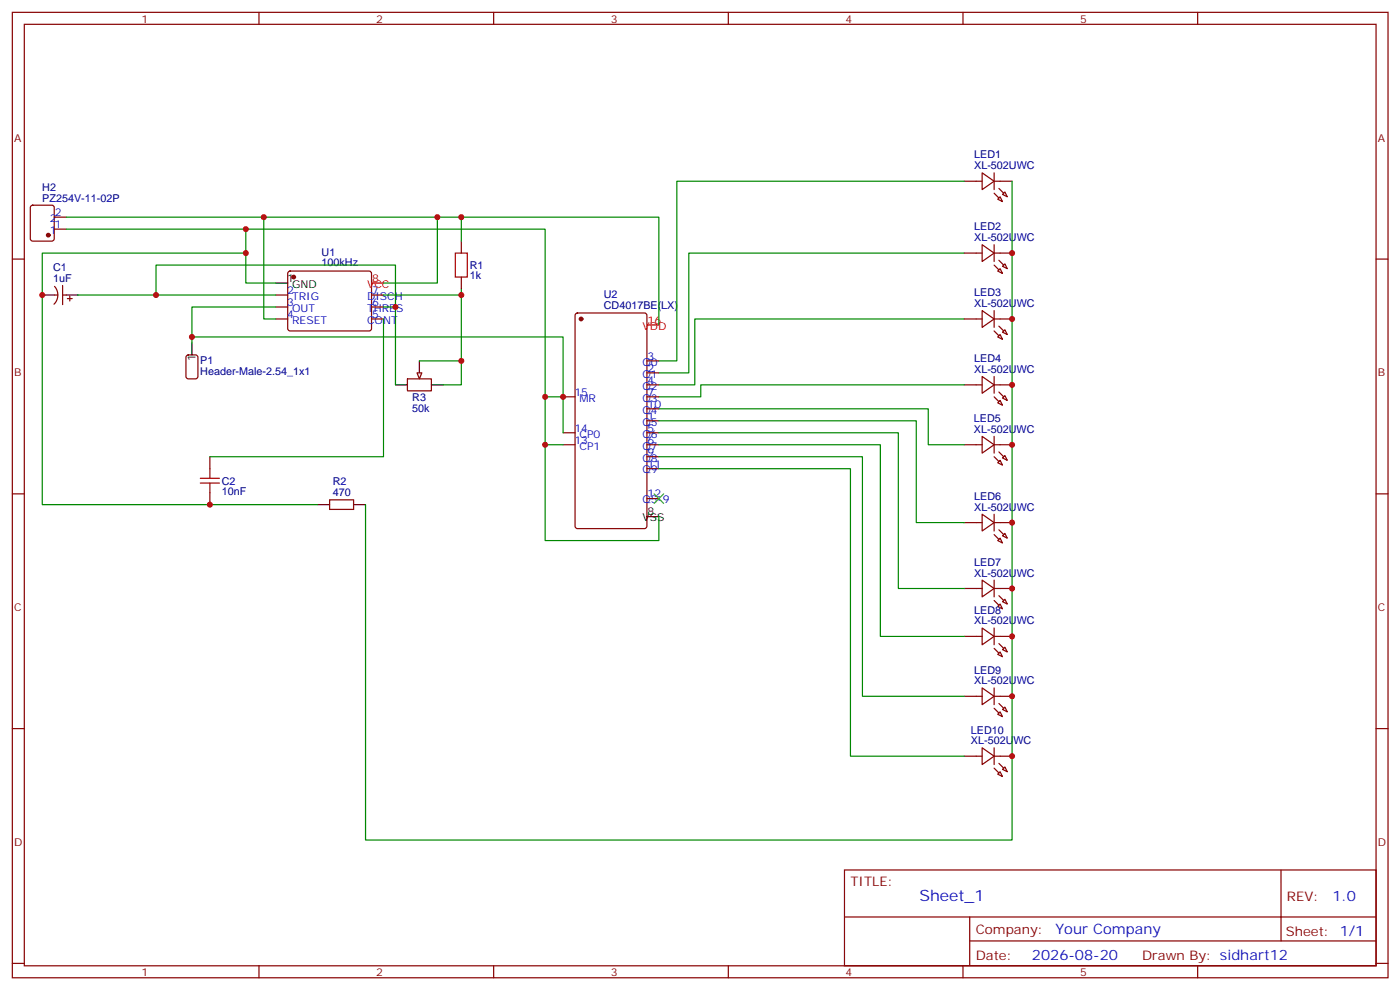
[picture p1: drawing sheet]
<svg xmlns="http://www.w3.org/2000/svg" width="413mm" height="292mm" viewBox="0 0 413 292" stroke-linecap="round" stroke-linejoin="round" font-family="sans-serif">
<g fill="none" stroke="#870000" stroke-width=".35">
<path d="M3.6 3.6h405.4v284.4h-405.4zM7.2 7.2h398.2v277.2h-398.2zM76.3 3.6v3.6M145.5 3.6v3.6M214.6 3.6v3.6M283.7 3.6v3.6M352.9 3.6v3.6M3.6 76.3h3.6M9.2 60.6l.4-.2h5.7l.6 .5 .1 9.4-.5 .7h-5.9l-.6-.4-.1-9.5zM16 67.5h3.5M16 64h3.5M135.9 71v3.5"/>
<path d="M405.4 76.3h3.6M16 86.9h1M16.1 84.4a3.8 3.8 0 0 1-.2 5.2M18.5 86.9h1M18.5 84.1v5.6M19.9 87.9h1.4M20.6 87.2v1.5M81.2 86.9h3.6M81.2 90.4h3.6M81.2 93.9h3.6M85 80l.5-.2h23.3l.5 .2 .2 .5-.1 16.5-.6 .5-23.6-.1-.4-.6v-16.3zM109.5 86.9h3.5"/>
<path d="M109.5 90.4h3.5M109.5 93.9h3.5M135.9 81.6v3.5M169.7 92.4l.4-.2h19.8l.7 .4v62.4l-.5 .6-20 .1-.6-.5-.1-62.3zM120.1 111.6h7v3.5h-7zM165.9 116.9h3.5M190.6 116.9h3.5M190.6 113.3h3.5M190.6 109.8h3.5M190.6 106.3h3.5M61.8 134.5v3.5M165.9 127.5h3.5"/>
<path d="M165.9 131h3.5M190.6 127.5h3.5M190.6 131h3.5M190.6 138h3.5M190.6 134.5h3.5M190.6 123.9h3.5M190.6 120.4h3.5M3.6 145.5h3.6M61.8 145.1v3.5M97.1 147.2h7.1v2.8h-7.1zM190.6 146.9h3.5M405.4 145.5h3.6"/>
<path d="M3.6 214.6h3.6M405.4 214.6h3.6M248.8 256.2h156.6v28.2h-156.6zM377.4 256.2v20.9M248.8 270.1h156.5M285.7 277.1h119.6M285.7 270.1v14.1M3.6 283.7h3.6M76.3 284.4v3.6M145.5 284.4v3.6M214.6 284.4v3.6M283.7 284.4v3.6"/>
<path d="M352.9 284.4v3.6M405.4 283.7h3.6"/>
</g>
<g fill="#870000" stroke="#870000" stroke-width=".35">
<circle cx="86.5" cy="81.6" r=".53"/>
<circle cx="171.2" cy="93.9" r=".53"/>
<circle cx="14.2" cy="69.3" r=".53"/>
</g>
<path d="M12.5 86.9h3.5M19.5 86.9h3.5M81.2 83.4h3.6M116.5 113.3h3.6M123.6 106.3v3.5M127.1 113.3h3.5M93.6 148.6h3.5M104.2 148.6h3.5M190.6 152.2h3.5" fill="none" stroke="#000" stroke-width=".35"/>
<path d="M109.5 83.4h3.5M190.6 95.7h3.5" fill="none" stroke="#f00" stroke-width=".35"/>
<path d="M134.2 74.5h3.5v7.1h-3.5zM61.8 138v2.9M59 142.3h5.7M59 140.9h5.7M61.8 142.3v2.8" fill="none" stroke="#a10000" stroke-width=".35"/>
<path d="M122.9 109.8h1.4l-.7 1.8z" fill="#f0f0f0" stroke="#870000" stroke-width=".35"/>
<g fill="none" stroke="#870000" stroke-width=".35">
<path d="M284.1 53.4h5.3M289.4 50.9l3.5 2.5-3.5 2.4zM292.9 53.4h5.3M292.9 50.9v4.9M294 58.7l.7-.7 .7 1.4zM295.4 57.3l.7-.7 .7 1.4zM284.1 74.5h5.3M289.4 72.1l3.5 2.4-3.5 2.5zM292.9 72.1v4.9M292.9 74.5h5.3M294 79.8l.7-.7 .7 1.4zM296.1 77.7l.7 1.4-1.4-.7z"/>
<path d="M284.1 93.9h5.3M289.4 91.5l3.5 2.4-3.5 2.5zM292.9 91.5v4.9M292.9 93.9h5.3M294 99.2l.7-.7 .7 1.4zM295.4 97.8l.7-.7 .7 1.4zM55 104.7l.5-.2h2.1l.7 .5v5.9l-.4 .6-2.4 .1-.7-.5v-5.9zM284.1 113.3h5.3M289.4 110.9l3.5 2.4-3.5 2.5zM292.9 110.9v4.9M292.9 113.3h5.3M294 118.6l.7-.7 .7 1.4z"/>
<path d="M296.1 116.5l.7 1.4-1.4-.7zM284.1 131h5.3M289.4 128.5l3.5 2.5-3.5 2.5zM292.9 128.5v5M292.9 131h5.3M294 136.3l.7-.7 .7 1.4zM295.4 134.9l.7-.7 .7 1.4zM284.1 153.9h5.3M289.4 151.4l3.5 2.5-3.5 2.5zM292.9 151.4v5M292.9 153.9h5.3M294 159.2l.7-.7 .7 1.4z"/>
<path d="M296.1 157.1l.7 1.4-1.4-.7zM284.1 173.3h5.3M289.4 170.9l3.5 2.4-3.5 2.5zM292.9 170.9v4.9M292.9 173.3h5.3M294 178.6l.7-.7 .7 1.4zM295.4 177.2l.7-.7 .7 1.4zM284.1 187.4h5.3M289.4 185l3.5 2.4-3.5 2.5zM292.9 185v4.9M292.9 187.4h5.3M294 192.7l.7-.7 .7 1.4z"/>
<path d="M295.4 191.3l.7-.7 .7 1.4zM284.1 205.1h5.3M289.4 202.6l3.5 2.5-3.5 2.4zM292.9 202.6v4.9M292.9 205.1h5.3M294 210.4l.7-.7 .7 1.4zM296.1 208.2l.7 1.5-1.4-.7zM284.1 222.7h5.3M289.4 220.2l3.5 2.5-3.5 2.5zM292.9 220.2v5M292.9 222.7h5.3M294 228l.7-.7 .7 1.4z"/>
<path d="M295.4 226.6l.7-.7 .7 1.4z"/>
</g>
<g fill="#870000" stroke="#870000" stroke-width=".35">
<path d="M294.3 55.5l1.4 1.4z"/>
<path d="M292.9 56.9l1.4 1.4z"/>
<path d="M294.3 76.7l1.4 1.4z"/>
<path d="M292.9 78.1l1.4 1.4z"/>
<path d="M294.3 96.1l1.4 1.4z"/>
<path d="M292.9 97.5l1.4 1.4z"/>
<path d="M294.3 115.5l1.4 1.4z"/>
<path d="M292.9 116.9l1.4 1.4z"/>
<path d="M294.3 133.1l1.4 1.4z"/>
<path d="M292.9 134.5l1.4 1.4z"/>
<path d="M294.3 156l1.4 1.4z"/>
<path d="M292.9 157.4l1.4 1.5z"/>
<path d="M294.3 175.4l1.4 1.4z"/>
<path d="M292.9 176.8l1.4 1.5z"/>
<path d="M294.3 207.2l1.4 1.4z"/>
<path d="M292.9 208.6l1.4 1.4z"/>
<path d="M294.3 224.8l1.4 1.4z"/>
<path d="M292.9 226.2l1.4 1.4z"/>
<path d="M294.3 189.5l1.4 1.5z"/>
<path d="M292.9 191l1.4 1.4z"/>
</g>
<path d="M56.6 101v3.5" fill="none" stroke="#000" stroke-width=".35"/>
<g fill="none" stroke="#008700" stroke-width=".35">
<path d="M284.1 53.4h-84.7v52.9h-5.3M298.2 53.4v194h-190.5v-98.8M19.5 64h174.6v31.7M19.5 67.5h141.1v91.7h33.5v-7M72.4 67.5v15.9h8.8M72.4 74.5h-59.9v74.1h81.1M77.7 64v29.9h3.5M128.9 64v19.4h-15.9M135.9 64v7M284.1 74.5h-81.1v35.3h-8.9M23 86.9h58.2M46 86.9v-8.8h70.5v35.2"/>
<path d="M56.6 99.2h109.3v28.3M81.2 90.4h-24.6v10.6M113 93.9v40.6h-51.2M113 86.9h22.9M113 90.4h3.5M135.9 85.1v28.2h-5.3M284.1 93.9h-79.4v19.4h-10.6M123.6 106.3h12.3M160.6 116.9h5.3M284.1 113.3h-77.6v3.6h-12.4M160.6 131h5.3M194.1 120.4h79.4v10.6h10.6"/>
<path d="M194.1 123.9h75.9v30h14.1M194.1 127.5h70.6v45.8h19.4M194.1 131h65.3v56.4h24.7M194.1 134.5h60v70.6h30M194.1 138h56.5v84.7h33.5"/>
</g>
<path d="M192.7 145.5l2.8 2.8M195.5 145.5l-2.8 2.8" fill="none" stroke="#3c3" stroke-width=".35"/>
<g fill="#c00">
<circle cx="298.2" cy="74.5" r=".88"/>
<circle cx="298.2" cy="113.3" r=".88"/>
<circle cx="298.2" cy="131" r=".88"/>
<circle cx="298.2" cy="153.9" r=".88"/>
<circle cx="298.2" cy="173.3" r=".88"/>
<circle cx="298.2" cy="205.1" r=".88"/>
<circle cx="298.2" cy="222.7" r=".88"/>
<circle cx="298.2" cy="187.4" r=".88"/>
<circle cx="298.2" cy="93.9" r=".88"/>
<circle cx="72.4" cy="67.5" r=".88"/>
<circle cx="77.7" cy="64" r=".88"/>
<circle cx="72.4" cy="74.5" r=".88"/>
<circle cx="61.8" cy="148.6" r=".88"/>
<circle cx="46" cy="86.9" r=".88"/>
<circle cx="116.5" cy="90.4" r=".88"/>
<circle cx="135.9" cy="64" r=".88"/>
<circle cx="135.9" cy="106.3" r=".88"/>
<circle cx="135.9" cy="86.9" r=".88"/>
<circle cx="128.9" cy="64" r=".88"/>
<circle cx="160.6" cy="116.9" r=".88"/>
<circle cx="160.6" cy="131" r=".88"/>
<circle cx="12.5" cy="86.9" r=".88"/>
<circle cx="56.6" cy="99.2" r=".88"/>
<circle cx="165.9" cy="116.9" r=".88"/>
</g>
<text font-size="4.6" fill="#00f" x="270.9" y="265.3">Sheet_1</text>
<g font-size="4.2" fill="#00f">
<text x="392.6" y="265.5">1.0</text>
<text x="311" y="275">Your Company</text>
<text x="304.1" y="282.9">2026-08-20</text>
</g>
<g font-size="3.9" fill="#800">
<text x="250.6" y="260.8">TITLE:</text>
<text x="379.2" y="265.5">REV:</text>
<text x="287.5" y="275">Company:</text>
<text x="378.9" y="275.6">Sheet: 1/1</text>
<text x="287.5" y="282.7">Date:</text>
<text x="336.5" y="282.8">Drawn By: sidhart12</text>
</g>
<g font-size="3.2" fill="#800">
<text x="41.7" y="6.6">1</text>
<text x="110.9" y="6.6">2</text>
<text x="180" y="6.6">3</text>
<text x="249.2" y="6.6">4</text>
<text x="318.3" y="6.6">5</text>
<text x="4.2" y="41.7">A</text>
<text x="406" y="41.7">A</text>
<text x="4.2" y="110.9">B</text>
<text x="406" y="110.9">B</text>
<text x="4.2" y="180">C</text>
<text x="406" y="180">C</text>
<text x="4.2" y="249.2">D</text>
<text x="406" y="249.2">D</text>
<text x="41.7" y="287.4">1</text>
<text x="110.9" y="287.4">2</text>
<text x="180" y="287.4">3</text>
<text x="249.2" y="287.4">4</text>
<text x="318.3" y="287.4">5</text>
</g>
<g font-size="3.2" fill="#000080">
<text x="287" y="46.7">LED1</text>
<text x="287" y="49.8">XL-502UWC</text>
<text x="12.5" y="59.4">PZ254V-11-02P</text>
<text x="12.5" y="56.2">H2</text>
<text x="287" y="71">XL-502UWC</text>
<text x="287" y="67.8">LED2</text>
<text x="94.8" y="75.4">U1</text>
<text x="15.6" y="83">1uF</text>
<text x="15.6" y="79.9">C1</text>
<text x="94.8" y="78.4">100kHz</text>
<text x="138.4" y="82.2">1k</text>
<text x="138.4" y="79.2">R1</text>
<text x="177.9" y="87.8">U2</text>
<text x="287" y="87.2">LED3</text>
<text x="177.9" y="91">CD4017BE(LX)</text>
<text x="287" y="90.4">XL-502UWC</text>
<text x="59" y="107.1">P1</text>
<text x="287" y="106.6">LED4</text>
<text x="59" y="110.3">Header-Male-2.54_1x1</text>
<text x="287" y="109.8">XL-502UWC</text>
<text x="121.5" y="118.1">R3</text>
<text x="121.5" y="121.4">50k</text>
<text x="287" y="124.3">LED5</text>
<text x="287" y="127.5">XL-502UWC</text>
<text x="65.4" y="142.7">C2</text>
<text x="98.1" y="142.8">R2</text>
<text x="65.4" y="145.9">10nF</text>
<text x="98.1" y="146.2">470</text>
<text x="287" y="147.2">LED6</text>
<text x="287" y="150.4">XL-502UWC</text>
<text x="287" y="166.6">LED7</text>
<text x="287" y="169.8">XL-502UWC</text>
<text x="287" y="183.9">XL-502UWC</text>
<text x="287" y="180.7">LED8</text>
<text x="287" y="201.5">XL-502UWC</text>
<text x="287" y="198.4">LED9</text>
<text x="286.1" y="219.2">XL-502UWC</text>
<text x="286.1" y="216.2">LED10</text>
</g>
<g font-size="3.2" fill="#00f">
<text x="14.7" y="65.4">2</text>
<text x="16.2" y="63.6">2</text>
<text x="14.7" y="68.9">1</text>
<text x="16.2" y="67.1">1</text>
<text x="84.6" y="86.5">2</text>
<text x="86.1" y="88.3">TRIG</text>
<text x="108.2" y="88.3">DISCH</text>
<text x="109.6" y="86.5">7</text>
<text x="84.6" y="90.1">3</text>
<text x="84.6" y="93.6">4</text>
<text x="86.1" y="91.8">OUT</text>
<text x="86.1" y="95.4">RESET</text>
<text x="108.2" y="95.4">CONT</text>
<text x="108.2" y="91.8">THRES</text>
<text x="109.6" y="93.6">5</text>
<text x="109.6" y="90.1">6</text>
<text x="189.3" y="107.7">Q0</text>
<text x="190.8" y="105.9">3</text>
<text x="189.3" y="111.2">Q1</text>
<text x="190.8" y="113">4</text>
<text x="190.8" y="109.5">2</text>
<text x="169.3" y="116.5">15</text>
<text x="170.7" y="118.3">MR</text>
<text x="189.3" y="118.3">Q3</text>
<text x="189.3" y="114.8">Q2</text>
<text x="190.8" y="116.5">7</text>
<text x="189.3" y="125.3">Q5</text>
<text x="189.3" y="121.8">Q4</text>
<text x="190.8" y="123.6">1</text>
<text x="190.8" y="120.1">10</text>
<text x="169.3" y="127.1">14</text>
<text x="169.3" y="130.6">13</text>
<text x="170.7" y="128.9">CP0</text>
<text x="189.3" y="128.9">Q6</text>
<text x="190.8" y="130.6">6</text>
<text x="190.8" y="127.1">5</text>
<text x="170.7" y="132.4">CP1</text>
<text x="189.3" y="135.9">Q8</text>
<text x="189.3" y="132.4">Q7</text>
<text x="190.8" y="137.7">11</text>
<text x="190.8" y="134.2">9</text>
<text x="189.3" y="139.5">Q9</text>
<text x="189.3" y="148.3">Q5-9</text>
<text x="190.8" y="146.5">12</text>
</g>
<g font-size="3.2">
<text x="84.6" y="83">1</text>
<text x="86.1" y="84.8">GND</text>
<text x="57.6" y="106.3" transform="rotate(-90 57.6 106.3)">1</text>
<text x="189.3" y="153.6">VSS</text>
<text x="190.8" y="151.8">8</text>
</g>
<g font-size="3.2" fill="#f00">
<text x="109.6" y="83">8</text>
<text x="108.2" y="84.8">VCC</text>
<text x="190.8" y="95.4">16</text>
<text x="189.3" y="97.1">VDD</text>
</g>
</svg>
